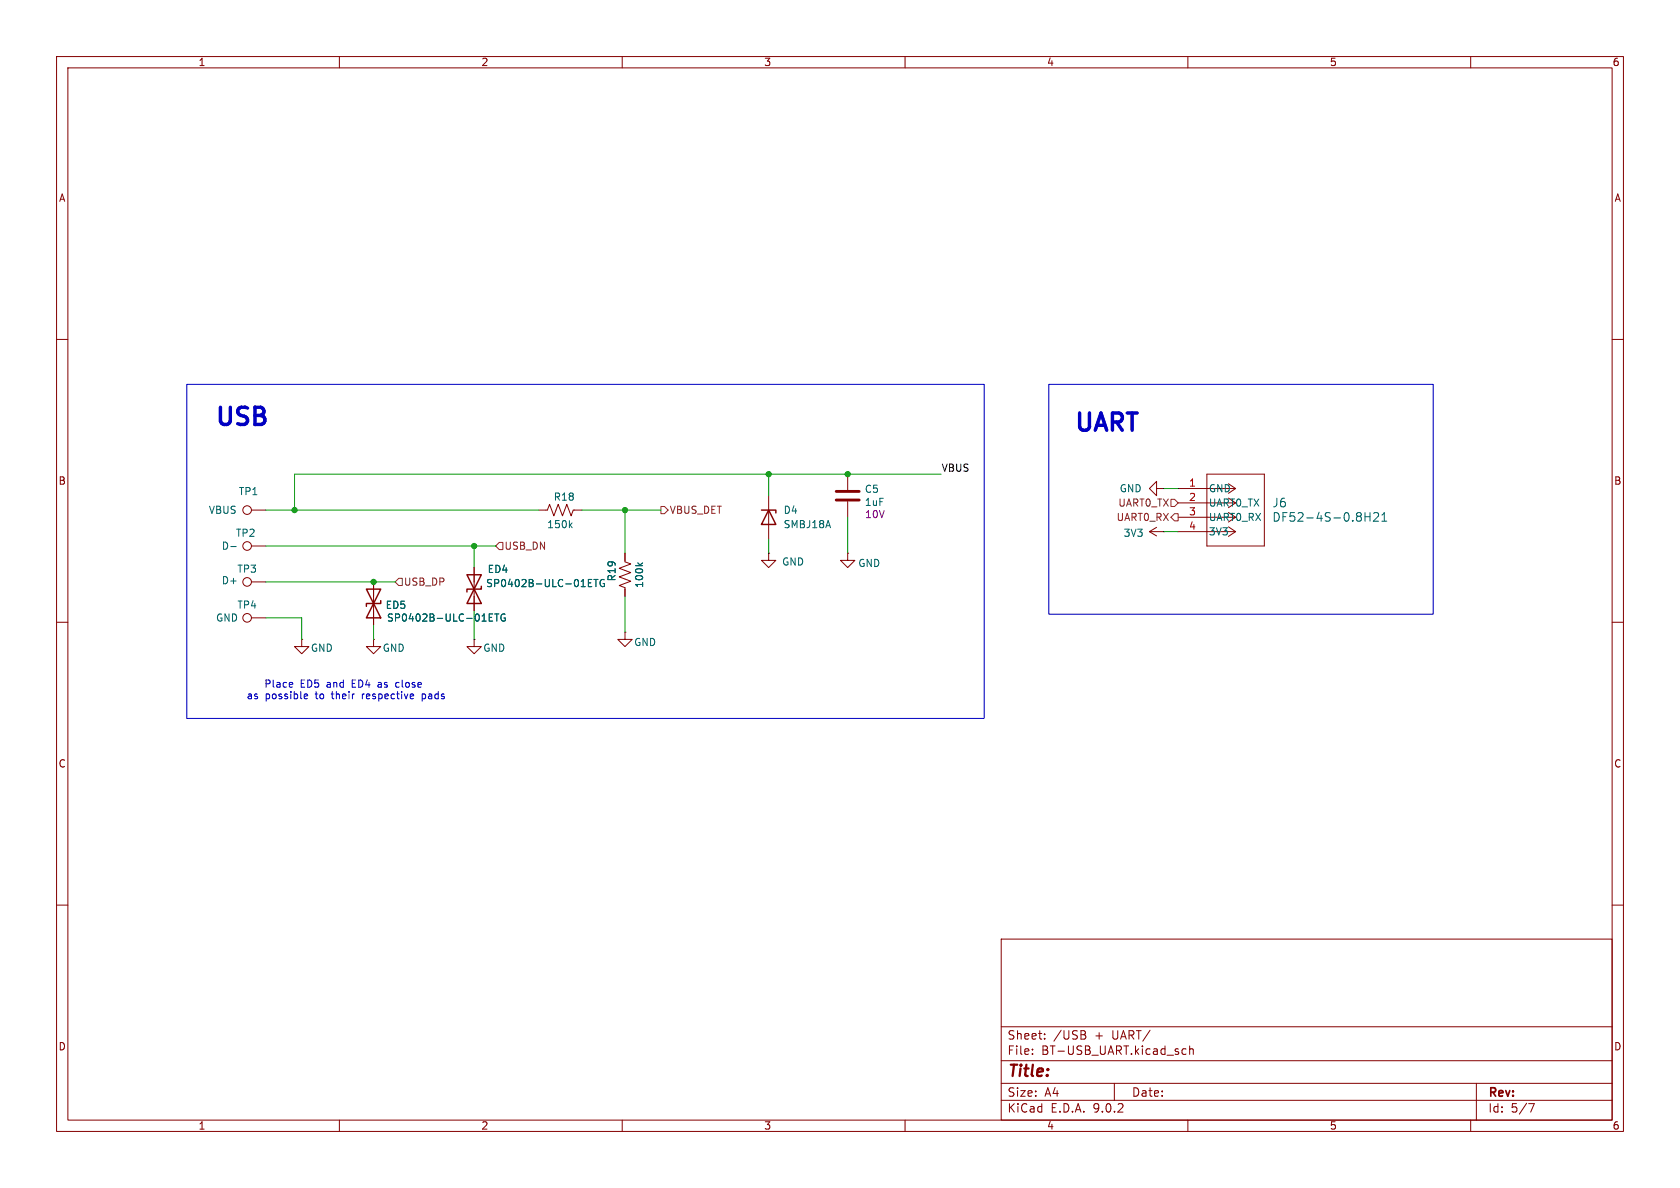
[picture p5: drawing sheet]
<svg xmlns="http://www.w3.org/2000/svg" width="297mm" height="210mm" viewBox="0 0 297 210" stroke-linecap="round" stroke-linejoin="round" font-family="sans-serif">
<g fill="none" stroke="#840000" stroke-width=".18">
<path d="M10 10h277v190h-277zM12 12h273v186h-273zM60 10v2M110 10v2M160 10v2M210 10v2M260 10v2M10 60h2M285 60h2M44.4 90.2h2.6M44.4 96.5h2.6M95.2 90.2h1.6l.4-1 .7 2 .8-2 .7 2 .8-2 .8 2 .3-1h1.6"/>
<path d="M110.5 97.8v1.5l1 .4-2 .8 2 .7-2 .8 2 .7-2 .8 1 .4v1.5M135.9 97.8v1.3h1.3l-1.3 1.2-1.3-1.2h1.3M135.9 97.8h.1M135.9 87.6v7.7M149.9 97.8v1.3h1.2l-1.2 1.2-1.3-1.2h1.3M149.9 97.8h.1M149.9 83.8v2.8M149.9 88.6v2.8M203.2 94h2.5M203.2 94l1.3 .7M204.5 86.4v-1.3l-1.3 1.3 1.3 1.2v-1.2h1.2M204.5 93.2l-1.3 .8"/>
<path d="M205.7 86.4h.1M205.7 94h.1M208.3 86.4h10.1M208.3 88.9h10.1M208.3 91.4h10.1M208.3 94h10.1M213.4 83.8h10.1v12.7h-10.1zM217.2 85.5l1.2 .9M217.2 93.1l1.2 .9M218.4 86.4l-1.2 .8M218.4 94l-1.2 .8M10 110h2"/>
<path d="M44.4 109.2h2.6M44.4 102.9h2.6M53.3 113v1.3h1.3l-1.3 1.3-1.2-1.3h1.2M53.3 113h.1M66 113v1.3h1.3l-1.3 1.3-1.2-1.3h1.2M66 113h.1M66 102.9v7.6M83.8 113v1.3h1.3l-1.3 1.3-1.3-1.3h1.3M83.8 113h.1M83.8 100.3v7.7M110.5 111.8v1.2h1.3l-1.3 1.3-1.3-1.3h1.3M110.5 111.8h.1"/>
<path d="M285 110h2M10 160h2M177 166h108v32h-108zM285 160h2M60 198v2M110 198v2M160 198v2M177 194.5h108M177 191.5h108M177 187.5h108M177 181.5h108M182.5 186.3v.1"/>
<path d="M182.5 185.5v.1M184.7 183.6v.1M184.7 182.8v.1M191.6 182.9a.4 .4 0 0 1 .4 .4 .4 .4 0 0 1-.3 .4M191.7 182.3l.2 .2-.2 .3M197 191.5v3M209 186.3l.2 .1 .5-.1M209.7 185.5l-.5-.1-.2 .1M210 198v2M210.3 185.5l.2-.1 .4 .1 .1 .9M210.3 184.9v1.5M260 198v2"/>
<path d="M261 191.5v6.5M270.2 195.1h1l-.6 1.5"/>
<circle cx="43.7" cy="96.5" r=".76"/>
<circle cx="43.7" cy="90.2" r=".76"/>
<circle cx="43.7" cy="109.2" r=".76"/>
<circle cx="43.7" cy="102.9" r=".76"/>
</g>
<g fill="none" stroke="#006464" stroke-width=".18">
<path d="M40.8 96.6h1M100.8 92.8l.3 .5M101.1 92.4l-.4 .5M112.8 99.5l.4 .5M113.6 99.5l-.5 .4M241.3 90.6v1.5M241.3 91.3h.9M242.2 90.6v1.5M242.8 90.8l.6-.2 .2 .2 .1 .2-.9 1.1h.9M244.3 92.1h.9M244.3 91l.4-.4v1.5M86.5 109.1h.4"/>
<path d="M86.5 109.8h.6M86.5 108.5h.6M87.5 108.5h.7M87.8 108.5v1.3M89.3 108.6a.59 .59 0 0 0-.8 .6 .59 .59 0 0 0 .8 .5v-.4h-.2M104 103h.4M104 103.7h.6M104 102.4h.6M105 102.4h.7M105.3 102.4v1.3M106.8 102.5a.59 .59 0 0 0-.7 .6 .59 .59 0 0 0 .7 .5l.1-.4h-.3"/>
</g>
<path d="M134.6 90.2h2.6v.5M135.9 90.2l1.3 2.5h-2.6zM64.8 104.1l2.5 5.1h-2.5l2.5-5.1zM67.3 106.2v.5h-2.5v.5M82.5 101.6l2.6 5.1h-2.6l2.6-5.1zM85.1 103.6v.5h-2.6v.5" fill="none" stroke="#840000" stroke-width=".25"/>
<path d="M147.8 86.9h4.1M147.8 88.4h4.1" fill="none" stroke="#840000" stroke-width=".51"/>
<path d="M87.6 96.5l.7-.6h.6v1.3h-.6zM116.8 89.5h.7l.6 .7-.6 .6h-.7zM207 88.3h.6l.7 .6-.7 .6h-.6zM207.6 90.8h.7v1.3h-.7l-.6-.7zM69.8 102.9l.7-.7h.6v1.3h-.6z" fill="none" stroke="#725600" stroke-width=".18"/>
<g fill="none" stroke="#009600" stroke-width=".18">
<path d="M47 90.2h48.2M47 96.5h40.6M83.8 96.5v3.8M102.9 90.2h13.9M110.5 90.2v7.6M135.9 83.8v3.8M135.9 95.3v2.5M149.9 91.4v6.4M166.4 83.8h-114.3v6.4M205.7 94h2.6M205.7 86.4h2.6M47 102.9h22.8"/>
<path d="M47 109.2h6.3v3.8M66 110.5v2.5M83.8 108v5M110.5 105.4v6.4"/>
</g>
<path d="M33 67.9h141v59.1h-141zM185.4 67.9h68v40.7h-68zM51.6 120.6l.1 .3-.6 .2M51.7 121.4l-.1 .1M53.8 123.5h.5M53.8 122.7h.4l.2 .3-.6 .1M70.2 120.6l-.2 .3v.3l.2 .3M73.1 122.7v.3l-.6 .1M74.6 122.7v1.2M74.6 123.5h.2M74.8 122.7h-.2" fill="none" stroke="#0000c2" stroke-width=".18"/>
<g fill="#009600" stroke="#009600" stroke-width=".18">
<circle cx="149.9" cy="83.8" r=".46"/>
<circle cx="135.9" cy="83.8" r=".46"/>
<circle cx="110.5" cy="90.2" r=".46"/>
<circle cx="52.1" cy="90.2" r=".46"/>
<circle cx="83.8" cy="96.5" r=".46"/>
<circle cx="66" cy="102.9" r=".46"/>
</g>
<g font-size="4.2" fill="#0000c2">
<text x="37.8" y="75.4">USB</text>
<text x="189.7" y="76.5">UART</text>
</g>
<text font-size="2.8" fill="#840000" x="178" y="190.9">Title:</text>
<g font-size="2.1" fill="#006464">
<text x="224.8" y="89.9">J6</text>
<text x="224.8" y="92.4">DF52-4S-0.8H21</text>
</g>
<g font-size="2.1" fill="#840000">
<text x="178" y="184">Sheet:</text>
<text x="186.2" y="184">/USB</text>
<text x="193.6" y="184">+</text>
<text x="196.8" y="184">UART/</text>
<text x="178" y="186.7">File:</text>
<text x="184.1" y="186.7">BT-USB_UART.kicad_sch</text>
<text x="178" y="196.9">KiCad</text>
<text x="178" y="194.1">Size:</text>
<text x="184.7" y="194.1">A4</text>
<text x="185.7" y="196.9">E.D.A.</text>
<text x="193.3" y="196.9">9.0.2</text>
<text x="200" y="194.1">Date:</text>
<text x="263" y="194.3">Rev:</text>
<text x="263" y="196.9">Id:</text>
<text x="267.1" y="196.9">5/7</text>
</g>
<g font-size="1.8" fill="#840000">
<text x="35" y="11.9">1</text>
<text x="85" y="11.9">2</text>
<text x="135" y="11.9">3</text>
<text x="185" y="11.9">4</text>
<text x="235" y="11.9">5</text>
<text x="285" y="11.9">6</text>
<text x="10.3" y="35.9">A</text>
<text x="285.3" y="35.9">A</text>
<text x="10.3" y="85.9">B</text>
<text x="285.3" y="85.9">B</text>
<text x="10.3" y="135.9">C</text>
<text x="285.3" y="135.9">C</text>
<text x="10.3" y="185.9">D</text>
<text x="285.3" y="185.9">D</text>
<text x="35" y="199.9">1</text>
<text x="85" y="199.9">2</text>
<text x="135" y="199.9">3</text>
<text x="185" y="199.9">4</text>
<text x="235" y="199.9">5</text>
<text x="285" y="199.9">6</text>
</g>
<text font-size="1.8" fill="#0f0f0f" x="166.4" y="83.5">VBUS</text>
<g font-size="1.8" fill="#006464">
<text x="42.1" y="87.7">TP1</text>
<text x="97.8" y="88.7">R18</text>
<text x="152.8" y="87.3">C5</text>
<text x="197.8" y="87.2">GND</text>
<text x="213.6" y="87.2">GND</text>
<text x="213.6" y="89.8">UART0_TX</text>
<text x="36.8" y="91">VBUS</text>
<text x="41.6" y="95.1">TP2</text>
<text x="96.6" y="93.6">150k</text>
<text x="138.4" y="91">D4</text>
<text x="138.4" y="93.6">SMBJ18A</text>
<text x="198.6" y="95.1">3V3</text>
<text x="213.6" y="92.3">UART0_RX</text>
<text x="213.6" y="94.8">3V3</text>
<text x="39.1" y="97.4">D-</text>
<text x="41.9" y="101.4">TP3</text>
<text x="86.1" y="101.5">ED4</text>
<text x="138.2" y="100.2">GND</text>
<text x="151.6" y="100.4">GND</text>
<text x="39.1" y="103.5">D+</text>
<text x="41.9" y="107.8">TP4</text>
<text x="68.1" y="107.8">ED5</text>
<text x="85.8" y="104">SP0402B-ULC-01ETG</text>
<text x="109" y="102.9" transform="rotate(-90 109 102.9)">R19</text>
<text x="113.9" y="104" transform="rotate(-90 113.9 104)">100k</text>
<text x="38.1" y="110.1">GND</text>
<text x="68.3" y="110.1">SP0402B-ULC-01ETG</text>
<text x="54.9" y="115.4">GND</text>
<text x="67.6" y="115.4">GND</text>
<text x="85.3" y="115.4">GND</text>
<text x="112" y="114.4">GND</text>
</g>
<g font-size="1.8" fill="#840084">
<text x="152.8" y="89.6">1uF</text>
<text x="152.8" y="91.8">10V</text>
</g>
<g font-size="1.8" fill="#725600">
<text x="197.6" y="89.8">UART0_TX</text>
<text x="118.3" y="91">VBUS_DET</text>
<text x="197.3" y="92.3">UART0_RX</text>
<text x="89.1" y="97.4">USB_DN</text>
<text x="71.3" y="103.7">USB_DP</text>
</g>
<g font-size="1.8" fill="#a90000">
<text x="210.1" y="86.1">1</text>
<text x="210.1" y="88.6">2</text>
<text x="210.1" y="91.2">3</text>
<text x="210.1" y="93.7">4</text>
</g>
<g font-size="1.8" fill="#0000c2">
<text x="43.5" y="123.8">as</text>
<text x="46.6" y="121.8">Place</text>
<text x="46.9" y="123.8">possible</text>
<text x="53.1" y="121.8">ED5</text>
<text x="55.9" y="123.8">to</text>
<text x="57.9" y="121.8">and</text>
<text x="58.9" y="123.8">their</text>
<text x="62.5" y="121.8">ED4</text>
<text x="64.5" y="123.8">respective</text>
<text x="67.3" y="121.8">as</text>
<text x="70.6" y="121.8">close</text>
<text x="75.3" y="123.8">pads</text>
</g>
</svg>
